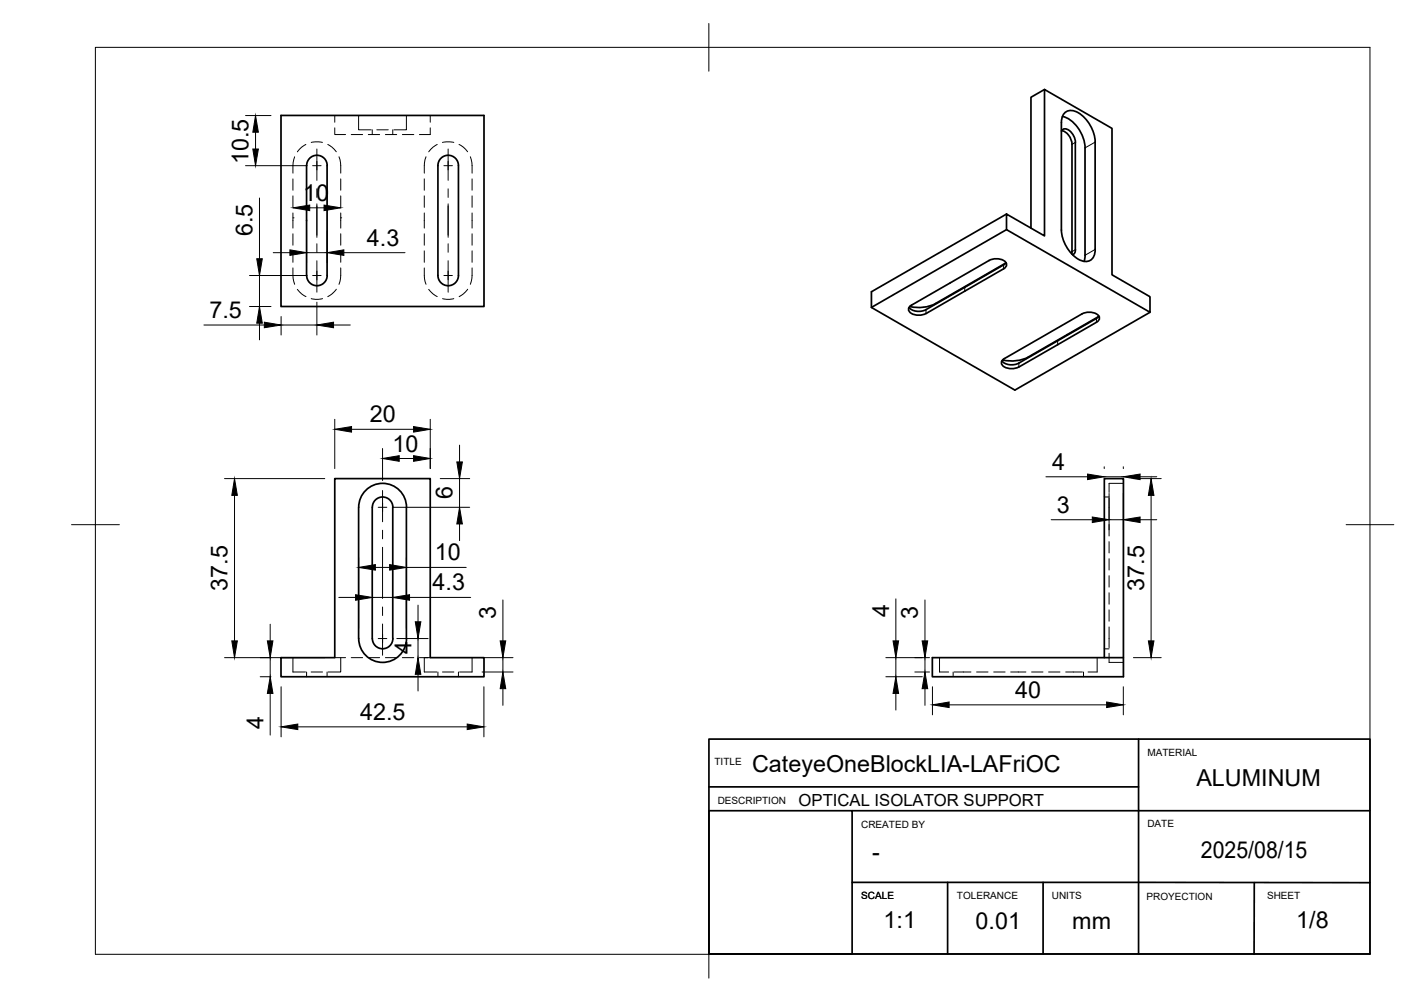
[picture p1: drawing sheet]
<svg xmlns="http://www.w3.org/2000/svg" width="297mm" height="210mm" viewBox="0 0 297 210" stroke-linecap="round" stroke-linejoin="round" font-family="sans-serif">
<!-- layer: Visible -->
<g fill="none" stroke="#000" stroke-width=".36">
<path d="M218.8 18.7l14.1 8.2v30.7l8 4.6v3.2l-30.1-17.3v-3.3l8 4.6zM218.8 18.7l-2.8 1.7v27.4M58.9 24.2h42.5v40h-42.5zM64.2 34.7v23M64.2 34.7a2.15 2.15 0 0 1 2.2-2.2 2.15 2.15 0 0 1 2.1 2.2M68.5 34.7v23M92.4 33.2a2.15 2.15 0 0 1 2.3-.5 2.15 2.15 0 0 1 1.3 2v23a2.15 2.15 0 0 1-2.1 2.2 2.15 2.15 0 0 1-2.2-2.2v-23l.1-.6zM222.3 25.7v22.5a7.5 7.5 0 0 0 4.3 6.4 2.07 2.07 0 0 0 2.1-.3 2.07 2.07 0 0 0 .7-2v-22.5M222.3 25.7a2.16 2.16 0 0 1 1.1-2.3 2.16 2.16 0 0 1 2.5 .2 7.8 7.8 0 0 1 3.5 6.2M222.4 27.5a1.17 1.17 0 0 1 2 .2l.7 1.2 .2 .9M222.4 27.4a2.99 2.99 0 0 1 2.2 2.8l-.1 23M222.6 24.4a7.2 7.2 0 0 1 4.7 6.6v22.5l-.2 1.3"/>
<path d="M225.3 29.8v22.5M64.2 57.7a2.15 2.15 0 0 0 2.2 2.2 2.15 2.15 0 0 0 2.1-2.2M207.2 54.6l-16.3 9.3a.93 .93 0 0 0-.6 .9 .93 .93 0 0 0 .6 .9 3.5 3.5 0 0 0 3.1 0l16.2-9.4a.93 .93 0 0 0 .7-.9 .93 .93 0 0 0-.7-.8 3.4 3.4 0 0 0-3 0M210.7 55.1l-14.7 8.5M210.7 55l-.5 .5-16.2 9.4a2.99 2.99 0 0 1-3.6-.5M210.8 44.8l-28.3 16.3v3.3l30.1 17.3 28.3-16.3M210.8 48.1l-28.3 16.3M225.3 52.3a.99 .99 0 0 1-.6 1.1M196 63.6a7.9 7.9 0 0 1-5.4 .6M210.4 75.1a.93 .93 0 0 0-.6 .9 .93 .93 0 0 0 .6 .9 3.5 3.5 0 0 0 3 0l16.3-9.4a.93 .93 0 0 0 .6-.9 .93 .93 0 0 0-.6-.8 3.4 3.4 0 0 0-3 0l-16.3 9.3M229.7 66.7l-16.3 9.4a2.99 2.99 0 0 1-3.5-.5M230.1 66.3l-14.7 8.5a7.9 7.9 0 0 1-5.4 .6"/>
<path d="M230.2 66.2l-.5 .5M70.1 100.3h20v37.5h11.3v4h-42.5v-4h11.2zM75.1 106.3v27.5M75.1 106.3a5 5 0 0 1 5-5 5 5 0 0 1 5 5l.1 27.5a5 5 0 0 1-5.1 5 5 5 0 0 1-5-5M78.6 104.7a2.15 2.15 0 0 1 2.4-.4 2.15 2.15 0 0 1 1.3 2v27.5a2.16 2.16 0 0 1-2.2 2.1 2.16 2.16 0 0 1-2.1-2.1v-27.5l.1-.6zM231.3 137.8v-37.5h4v41.5h-40v-4h40"/>
</g>
<!-- layer: Hidden -->
<g fill="none" stroke="#000" stroke-width=".21">
<path d="M61.4 37.5v2.3M61.7 32.8a7.4 7.4 0 0 0-.3 3.5M64.1 30.3l-.9 .5-.9 1M65.2 29.8l.9-.1 1.4 .1M68.7 30.3l.9 .5 .8 1M70.1 26.8v1.4h2.3M70.1 24.2v1.4M71 32.8a7.4 7.4 0 0 1 .4 3.5M71.4 37.5v2.3M73.6 28.2h2.4M75.1 24.2v3h2.6M77.2 28.2h2.3"/>
<path d="M78 27.2v1M78.9 27.2h2.4M80.7 28.2h2.4M82.3 27.2v1M84.3 28.2h2.4M85.1 24.2v3h-2.6M88.9 37.5v2.3M89.2 32.8a7.4 7.4 0 0 0-.3 3.5M90.1 24.2v1.4M90.1 26.8v1.4h-2.2M91.6 30.3l-.9 .5-.9 1M92.7 29.8l.9-.1 1.5 .1"/>
<path d="M96.2 30.3l.9 .5 .9 1M98.5 32.8a7.4 7.4 0 0 1 .4 3.5M98.9 37.5v2.3M61.4 56.1a7.4 7.4 0 0 0 .3 3.5M61.4 41v2.4M61.4 44.6v3.2M61.4 49v2.4M61.4 52.5v2.4M71.4 56.1a7.4 7.4 0 0 1-.4 3.5M71.4 41v2.4M71.4 44.6v3.2M71.4 49v2.4"/>
<path d="M71.4 52.5v2.4M88.9 56.1a7.4 7.4 0 0 0 .3 3.5M88.9 41v2.4M88.9 44.6v3.2M88.9 49v2.4M88.9 52.5v2.4M98.9 56.1a7.4 7.4 0 0 1-.4 3.5M98.9 41v2.4M98.9 44.6v3.2M98.9 49v2.4M98.9 52.5v2.4M62.3 60.6l.9 1 .9 .5"/>
<path d="M65.2 62.6l.9 .1 1.5-.1M70.4 60.6l-.8 1-.9 .5M89.8 60.6l.9 1 .9 .5M92.7 62.6l.9 .1 1.5-.1M98 60.6l-.9 1-.9 .5M231.3 104.1h1M232.3 104.4v4.3M232.3 109.9v2.4M232.3 113.5v2.3M232.3 117v2.4M235.3 101.3h-3v1.9M61.4 137.8v3h2.6"/>
<path d="M70.1 137.8h2.3M71.4 137.8v3h-2.7M73.6 137.8h2.4M77.2 137.8h2.3M80.7 137.8h2.4M84.3 137.8h2.4M87.9 137.8h2.2M88.9 137.8v3h2.6M98.9 137.8v3h-2.6M196.8 137.8v3h1.9M229.8 137.8v3h-1.9M231.3 135.9h1"/>
<path d="M232.3 136.9v1.9h3M232.3 131.3v4.4M232.3 120.6v2.4M232.3 124.2v2.4M232.3 127.8v2.3M64.2 140.8v1M65.2 140.8h2.4M68.5 140.8v1M91.7 140.8v1M92.7 140.8h2.4M96 140.8v1M199.7 140.8v1"/>
<path d="M199.9 140.8h3.5M204.6 140.8h2.4M208.2 140.8h2.3M211.7 140.8h3.2M216.1 140.8h2.4M219.7 140.8h2.3M223.2 140.8h3.5M227 140.8v1"/>
</g>
<!-- layer: Visible Narrow -->
<g fill="none" stroke="#000" stroke-width=".21">
<path d="M225.3 29.8l-.7 .4M229.4 29.8l-2.1 1.2M204.1 58.9v.1M210.2 55.5v.8M225.3 52.3l-.7 .4M229.4 52.3l-2.1 1.2M194 64.9v.8M196 63.6v.1M202.1 60.2v.8M213.4 76.1v.8M215.4 74.8v.1M221.6 71.4v.8"/>
<path d="M223.6 70.1v.1M229.7 66.7v.8"/>
</g>
<!-- layer: BORDER -->
<path d="M20 9.9h267v190h-267zM148.5 4.9v10M15 109.9h10M282 109.9h10M148.5 194.9v10" fill="none" stroke="#000" stroke-width=".21"/>
<!-- layer: FD_Dimensions -->
<g fill="none" stroke="#000" stroke-width=".21">
<path d="M51.4 34.7h12.9M51.4 24.2h5.4M53.5 27.7v3.5M52.3 57.7h12M54.4 41.5v12.7M54.4 57.7v6.5M57.2 52.9h3.5M61.4 45.6h.1M64.2 48.3v6.7M64.2 52.9h4.3M64.9 43.5h3M68.5 48.3v6.7"/>
<path d="M71.4 45.6h.1M72 52.9h12.8M42.7 68.1h12.7M52.3 64.2h4.5M54.4 67.7v3.5M58.9 66.3v3.9M58.9 68.1h7.5M66.4 63.3v6.9M69.9 68.1h3.5M70.1 87.8v10.4M73.6 89.9h13M80.1 94v6.7"/>
<path d="M83.6 96h3M90.1 87.8v10.4M96.3 93.3v3.5M219.1 99.9h8.7M231.3 97.8v.4M231.3 99.9h4M235.3 97.8v.4M238.8 99.9h3.5M47 100.3h21M49.1 103.8v30.5M75.1 116.7v15M78.6 118.9h3"/>
<path d="M82.2 106.3h16.2M85.1 116.7v15M85.1 118.9h12.6M92.2 100.3h6.2M96.3 100.3v6M96.3 109.8v3.5M220.2 108.9h8.6M232.3 103.4v7.6M232.3 108.9h3M235.3 103.4v7.6M237.4 100.3h5.8M238.8 108.9h3.5"/>
<path d="M241.1 103.8v30.5M47 137.8h21M56.6 130.8v3.5M56.6 137.8v4M71 125.2h3.5M78 125.2h4.3M83.1 133.8h6.6M85.8 125.2h12.8M87.6 126.8v3.5M87.6 133.8v4M88.9 137.8h.8M101 137.8h6.5"/>
<path d="M105.3 125.7v8.6M105.3 137.8v3M185.6 137.8h9.1M187.7 125.4v8.9M187.7 137.8v4M193.8 125.7v8.6M193.8 137.8v3M237.4 137.8h5.8M54.5 141.8h2.3M56.6 145.3v8.7M58.9 143.9v10.5M62.4 152.3h35.5"/>
<path d="M87.6 141.3v3.5M101 140.8h6.5M101.4 143.9v10.5M105.3 144.3v3.5M185.6 141.8h7.6M187.7 145.3v3.5M191.6 140.8h3.1M193.8 144.3v3.5M195.3 143.9v5.8M198.8 147.7h33M235.3 143.9v5.8"/>
</g>
<g fill="#000" stroke="#000" stroke-width=".21">
<path d="M53 31.2h1.1l-.6 3.5zM53.5 24.2l.6 3.5h-1.1zM53.8 54.2h1.1l-.5 3.5zM60.7 52.3l3.5 .6-3.5 .6zM61.4 43.5l3.5-.5v1.1zM67.9 43l3.5 .5-3.5 .6zM68.5 52.9l3.5-.6v1.2zM54.4 64.2l.5 3.5h-1.1zM55.4 67.5l3.5 .6-3.5 .6zM66.4 68.1l3.5-.6v1.2zM70.1 89.9l3.5-.5v1.1zM80.1 96l3.5-.5v1.1z"/>
<path d="M86.6 89.4l3.5 .5-3.5 .6zM86.6 95.5l3.5 .5-3.5 .6zM95.7 96.8h1.2l-.6 3.5zM227.8 99.3l3.5 .6-3.5 .6zM235.3 99.9l3.5-.6v1.2zM49.1 100.3l.6 3.5h-1.1zM75.1 118.9l3.5-.6v1.1zM81.6 118.3l3.5 .6-3.5 .5zM96.3 106.3l.6 3.5h-1.2zM228.8 108.3l3.5 .6-3.5 .6zM235.3 108.9l3.5-.6v1.2zM241.1 100.3l.6 3.5h-1.1z"/>
<path d="M48.6 134.3h1.1l-.6 3.5zM56 134.3h1.2l-.6 3.5zM74.5 124.6l3.5 .6-3.5 .5zM82.3 125.2l3.5-.6v1.1zM87 130.3h1.2l-.6 3.5zM104.8 134.3h1.1l-.6 3.5zM187.1 134.3h1.1l-.5 3.5zM193.2 134.3h1.1l-.5 3.5zM240.6 134.3h1.1l-.6 3.5zM56.6 141.8l.6 3.5h-1.2zM58.9 152.3l3.5-.6v1.1zM87.6 137.8l.6 3.5h-1.2z"/>
<path d="M97.9 151.7l3.5 .6-3.5 .5zM105.3 140.8l.6 3.5h-1.1zM187.7 141.8l.5 3.5h-1.1zM193.8 140.8l.5 3.5h-1.1zM195.3 147.7l3.5-.6v1.1zM231.8 147.1l3.5 .6-3.5 .5z"/>
</g>
<!-- layer: Smart Centers -->
<g fill="none" stroke="#000" stroke-width=".21">
<path d="M65.5 34.7h1.8M66.4 31.2v6.6M66.4 39.6v1.8M93 34.7h1.8M93.9 31.2v6.6M93.9 39.6v1.8M65.5 57.7h1.8M66.4 42.7v7M66.4 51.1v1.7M66.4 54.6v6.6M93 57.7h1.8M93.9 42.7v7"/>
<path d="M93.9 51.1v1.7M93.9 54.6v6.6M79.2 106.3h1.8M80.1 102.8v6.5M80.1 111.1v1.8M80.1 114.7v10.7M79.2 133.8h1.8M80.1 127.2v1.7M80.1 130.7v6.6"/>
</g>
<!-- layer: TITLEBLOCK -->
<path d="M148.5 154.8h138.5v45h-138.5zM238.5 154.8v45M148.5 169.8h30v30h-30zM148.5 164.8h90M178.5 169.8h108.5M178.5 184.8l108.5 .1M198.5 184.8v15M218.5 184.8v15M262.7 184.9v15" fill="none" stroke="#000" stroke-width=".36"/>
<g font-size="4.9">
<text x="52.1" y="34.4" transform="rotate(-90 52.1 34.4)">10.5</text>
<text x="63.5" y="42.1">10</text>
<text x="52.9" y="49.5" transform="rotate(-90 52.9 49.5)">6.5</text>
<text x="76.9" y="51.5">4.3</text>
<text x="43.9" y="66.6">7.5</text>
<text x="77.4" y="88.5">20</text>
<text x="82.3" y="94.6">10</text>
<text x="220.4" y="98.5">4</text>
<text x="94.8" y="104.6" transform="rotate(-90 94.8 104.6)">6</text>
<text x="221.4" y="107.4">3</text>
<text x="91.1" y="117.4">10</text>
<text x="47.7" y="123.8" transform="rotate(-90 47.7 123.8)">37.5</text>
<text x="90.6" y="123.7">4.3</text>
<text x="239.7" y="123.8" transform="rotate(-90 239.7 123.8)">37.5</text>
<text x="103.9" y="129.6" transform="rotate(-90 103.9 129.6)">3</text>
<text x="186.3" y="129.3" transform="rotate(-90 186.3 129.3)">4</text>
<text x="192.3" y="129.6" transform="rotate(-90 192.3 129.6)">3</text>
<text x="86.2" y="137" transform="rotate(-90 86.2 137)">4</text>
<text x="212.7" y="146.2">40</text>
<text x="55.2" y="152.6" transform="rotate(-90 55.2 152.6)">4</text>
<text x="75.4" y="150.8">42.5</text>
<text x="157.5" y="161.7">CateyeOneBlockLIA-LAFriOC</text>
<text x="250.6" y="164.8">ALUMINUM</text>
<text x="251.6" y="179.7">2025/08/15</text>
<text x="182.7" y="180.1">-</text>
<text x="185.1" y="194.4">1:1</text>
<text x="204.4" y="194.5">0.01</text>
<text x="224.6" y="194.6">mm</text>
<text x="271.5" y="194.5">1/8</text>
</g>
<text font-size="3.5" x="167.3" y="168.8">OPTICAL ISOLATOR SUPPORT</text>
<g font-size="2.1">
<text x="149.7" y="160.2">TITLE</text>
<text x="240.3" y="158.3">MATERIAL</text>
<text x="150.3" y="168.4">DESCRIPTION</text>
<text x="180.4" y="173.4">CREATED BY</text>
<text x="240.3" y="173.3">DATE</text>
<text x="180.4" y="188.4">SCALE</text>
<text x="200.4" y="188.4">TOLERANCE</text>
<text x="220.3" y="188.4">UNITS</text>
<text x="240.2" y="188.5">PROYECTION</text>
<text x="265.4" y="188.4">SHEET</text>
</g>
</svg>
